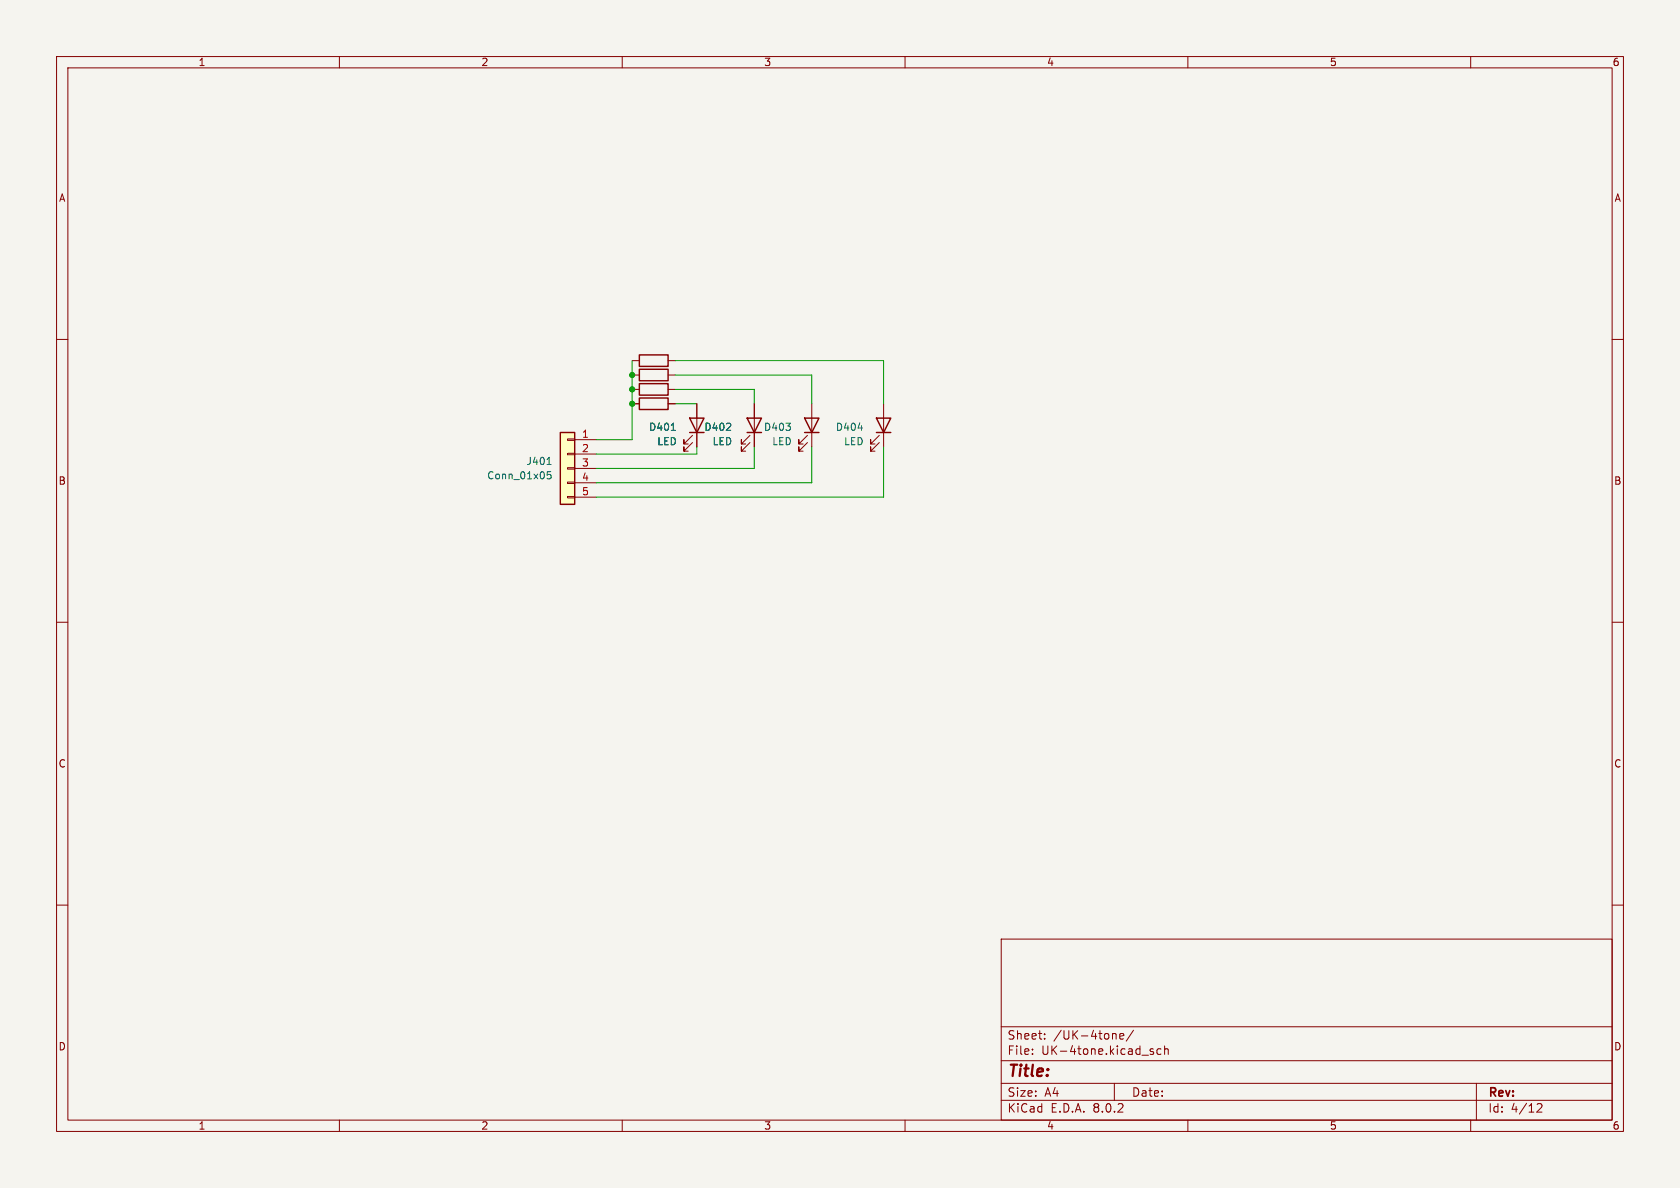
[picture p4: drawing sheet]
<svg xmlns="http://www.w3.org/2000/svg" width="297mm" height="210mm" viewBox="0 0 297 210" stroke-linecap="round" stroke-linejoin="round" font-family="sans-serif">
<path d="M0 0h297v210h-297z" fill="#f5f4ef" stroke="#f5f4ef" stroke-width=".18"/>
<g fill="none" stroke="#840000" stroke-width=".18">
<path d="M10 10h277v190h-277zM12 12h273v186h-273zM60 10v2M110 10v2M160 10v2M210 10v2M260 10v2M10 60h2M285 60h2M155.4 78.2l-1.5 1.6v-.8v.8h.8M155.4 77l-1.5 1.5v-.8v.8h.8M156.2 71.4v7.6"/>
<path d="M10 110h2M285 110h2M10 160h2M285 160h2M177 166h108v32h-108zM60 198v2M110 198v2M160 198v2M177 194.5h108M177 191.5h108M177 187.5h108M177 181.5h108"/>
<path d="M182.5 186.3v.1M182.5 185.5v.1M184.7 183.6v.1M184.7 182.8v.1M196.9 182.7l.3 .1 .1 .1v.8M197 191.5v3M198 183.2l.7-.1-.1-.3-.4-.1-.2 .2v.7h.6M200.4 182.1l-1.3 2M203.3 185.7l.7 .4-.3 .3-.4-.1M203.9 185.5l-.4-.1-.2 .2M205.2 185.5l-.4-.1-.3 .3v.4l.2 .2h.5M205.9 185.5l.2-.1 .4 .1v.9"/>
<path d="M205.9 184.9v1.5M210 198v2M260 198v2M261 191.5v6.5M271.7 195.2l.6-.1 .2 .1 .1 .3-.9 1.1h.9"/>
</g>
<path d="M154.9 73.9h2.6l-1.3 2.6zM154.9 76.5h2.6" fill="none" stroke="#840000" stroke-width=".25"/>
<path d="M151.7 75.7h.8" fill="none" stroke="#006464" stroke-width=".18"/>
<path d="M99.1 76.5h2.5v12.7h-2.5z" fill="#ffffc2"/>
<g fill="none" stroke="#840000" stroke-width=".18">
<path d="M100.3 77.6h1.3v.3h-1.3zM101.6 77.7h3.8M111.8 66.3h1.2M111.8 63.8h1.2M111.8 71.4h1.2M111.8 68.8h1.2M118.1 66.3h1.3M118.1 63.8h1.3M118.1 71.4h1.3M118.1 68.8h1.3M122.4 78.2l-1.5 1.6v-.8v.8h.8M122.4 77l-1.5 1.5v-.8v.8h.8"/>
<path d="M123.2 71.4v7.6M132.6 78.2l-1.5 1.6v-.8v.8h.7M132.6 77l-1.5 1.5v-.8v.8h.7M133.3 71.4v7.6M142.7 78.2l-1.5 1.6v-.8v.8h.8M142.7 77l-1.5 1.5v-.8v.8h.8M143.5 71.4v7.6M100.3 87.8h1.3v.2h-1.3zM100.3 85.2h1.3v.3h-1.3zM100.3 82.7h1.3v.2h-1.3zM100.3 80.1h1.3v.3h-1.3zM101.6 80.3h3.8"/>
<path d="M101.6 82.8h3.8M101.6 85.3h3.8M101.6 87.9h3.8"/>
</g>
<path d="M99.1 76.5h2.5v12.7h-2.5zM113 65.3h5.1v2h-5.1zM113 62.7h5.1v2.1h-5.1zM113 70.4h5.1v2h-5.1zM113 67.8h5.1v2.1h-5.1zM121.9 73.9h2.6l-1.3 2.6zM121.9 76.5h2.6M132.1 73.9h2.5l-1.3 2.6zM132.1 76.5h2.5M142.2 73.9h2.6l-1.3 2.6zM142.2 76.5h2.6" fill="none" stroke="#840000" stroke-width=".25"/>
<path d="M118.7 76.1h.7M96.7 82.1h.7M97.4 83.4h-.6l-.1 .6 .2-.1h.4l.1 .2v.4l-.2 .2-.5-.2" fill="none" stroke="#006464" stroke-width=".18"/>
<path d="M111.8 63.8v13.9h-6.4M119.4 66.3h24.1v5.1M119.4 63.8h36.8v7.6M119.4 68.8h13.9v2.6M119.4 71.4h3.8M123.2 79v1.3h-17.8M133.3 79v3.8h-27.9M143.5 79v6.3h-38.1M156.2 79v8.9h-50.8" fill="none" stroke="#009600" stroke-width=".18"/>
<g fill="#009600" stroke="#009600" stroke-width=".18">
<circle cx="111.8" cy="71.4" r=".46"/>
<circle cx="111.8" cy="68.8" r=".46"/>
<circle cx="111.8" cy="66.3" r=".46"/>
</g>
<text font-size="2.8" fill="#840000" x="178" y="190.9">Title:</text>
<g font-size="2.1" fill="#840000">
<text x="178" y="184">Sheet:</text>
<text x="186.2" y="184">/UK-4tone/</text>
<text x="178" y="186.7">File:</text>
<text x="184.1" y="186.7">UK-4tone.kicad_sch</text>
<text x="178" y="196.9">KiCad</text>
<text x="178" y="194.1">Size:</text>
<text x="184.7" y="194.1">A4</text>
<text x="185.7" y="196.9">E.D.A.</text>
<text x="193.3" y="196.9">8.0.2</text>
<text x="200" y="194.1">Date:</text>
<text x="263" y="194.3">Rev:</text>
<text x="263" y="196.9">Id:</text>
<text x="267.1" y="196.9">4/12</text>
</g>
<g font-size="1.8" fill="#840000">
<text x="35" y="11.9">1</text>
<text x="85" y="11.9">2</text>
<text x="135" y="11.9">3</text>
<text x="185" y="11.9">4</text>
<text x="235" y="11.9">5</text>
<text x="285" y="11.9">6</text>
<text x="10.3" y="35.9">A</text>
<text x="285.3" y="35.9">A</text>
<text x="10.3" y="85.9">B</text>
<text x="285.3" y="85.9">B</text>
<text x="10.3" y="135.9">C</text>
<text x="285.3" y="135.9">C</text>
<text x="10.3" y="185.9">D</text>
<text x="285.3" y="185.9">D</text>
<text x="35" y="199.9">1</text>
<text x="85" y="199.9">2</text>
<text x="135" y="199.9">3</text>
<text x="185" y="199.9">4</text>
<text x="235" y="199.9">5</text>
<text x="285" y="199.9">6</text>
</g>
<g font-size="1.8" fill="#a90000">
<text x="102.8" y="77.5">1</text>
<text x="102.8" y="80">2</text>
<text x="102.8" y="82.6">3</text>
<text x="102.8" y="85.1">4</text>
<text x="102.8" y="87.6">5</text>
</g>
<g font-size="1.8" fill="#006464">
<text x="114.6" y="76.4">D401</text>
<text x="124.4" y="76.4">D402</text>
<text x="135" y="76.4">D403</text>
<text x="147.7" y="76.4">D404</text>
<text x="93" y="82.4">J401</text>
<text x="116.1" y="78.9">LED</text>
<text x="125.9" y="78.9">LED</text>
<text x="136.4" y="78.9">LED</text>
<text x="149.1" y="78.9">LED</text>
<text x="86" y="84.9">Conn_01x05</text>
</g>
</svg>
